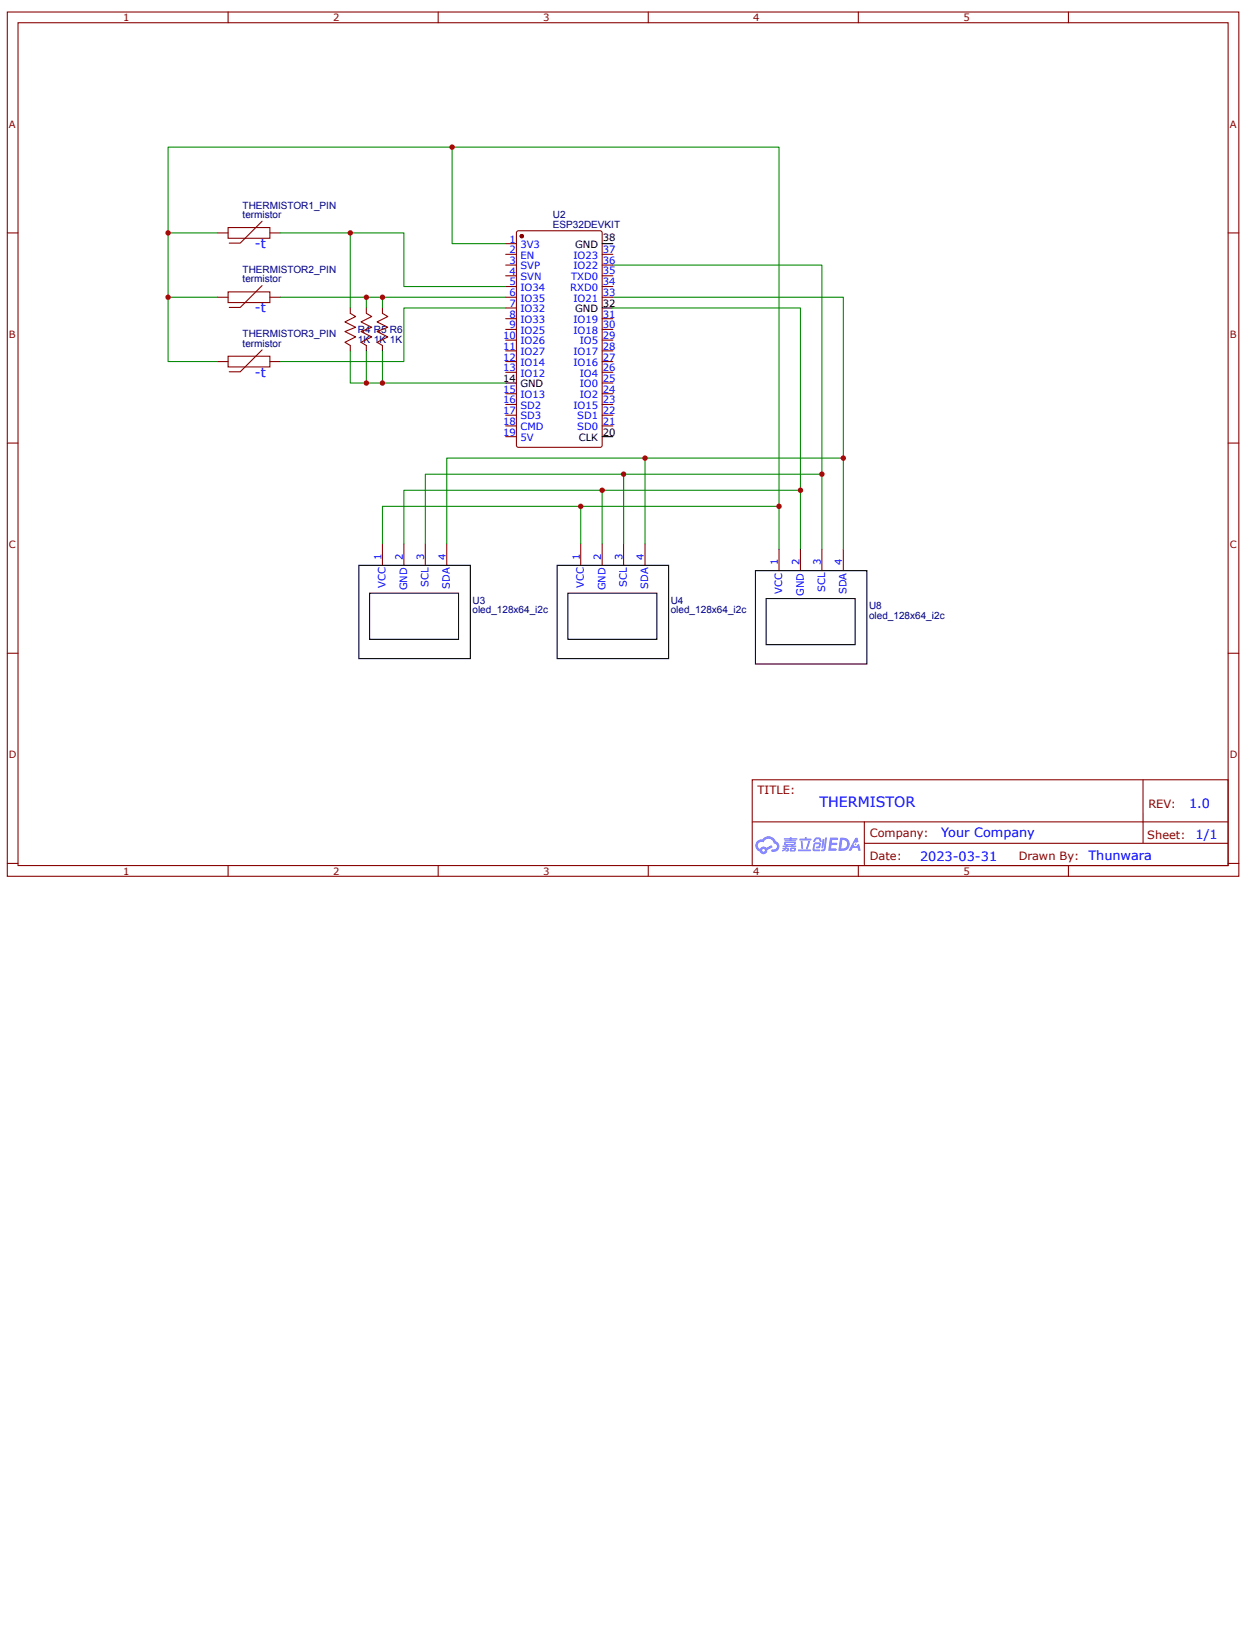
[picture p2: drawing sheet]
<svg xmlns="http://www.w3.org/2000/svg" width="216mm" height="279mm" viewBox="0 0 216 279" stroke-linecap="round" stroke-linejoin="round" font-family="sans-serif">
<g fill="none" stroke="#800" stroke-width=".18">
<path d="M1.3 2.1h211.1v148.1h-211.1zM3.1 3.9h207.5v144.5h-207.5zM39.1 2.1v1.8M75.1 2.1v1.8M111.2 2.1v1.8M147.2 2.1v1.8M183.2 2.1v1.8M1.3 39.9h1.8M210.6 39.9h1.8M1.3 75.9h1.8M210.6 75.9h1.8M1.3 112h1.8"/>
<path d="M210.6 112h1.8M129 133.7h81.6v14.7h-81.6zM196 133.7v10.9M1.3 148h1.8M39.1 148.4v1.8M75.1 148.4v1.8M111.2 148.4v1.8M129 140.9h81.5M147.2 148.4v1.8M148.2 144.6h62.3M148.2 140.9v7.3M183.2 148.4v1.8"/>
<path d="M210.6 148h1.8"/>
</g>
<g fill="#58f">
<path d="M142.3 143.6h1.4v.2l-.2 .2h-.8l-.1 .5h.8l.2 .2-.2 .1h-.8l-.1 .6h.8l.1 .1v.3h-1.4z"/>
<path d="M146.7 143.6h.3l.2 .7-.3 .1a.35 .35 0 0 0-.5 .2 .35 .35 0 0 0 .2 .5 .35 .35 0 0 0 .5-.3l.2-.2 .3 1.2h-.4l-.1-.5h-.9l-.2 .5h-.5z"/>
<path d="M141.1 143.8h.3l-.2 1.5-.2 .1-.1-.1z"/>
<path d="M141.5 143.6h.3l-.2 2a.41 .41 0 0 1-.3 .3 .41 .41 0 0 1-.5-.1l.5-.3z"/>
<path d="M139.8 143.7l.3-.1h.5l.3 .6-.3 .1-.2-.4h-.5a.39 .39 0 0 1-.4 .4l-.1-.1z"/>
<path d="M139.6 144.5l.9-.1a.55 .55 0 0 1 .2 .7 .55 .55 0 0 1-.7 .3l-.1-.1 .1-.1 .4-.1 .1-.4h-.7l-.2 .9h1v.3h-.9l-.3-.1v-.3z"/>
<path d="M136.9 145.6h2l.2 .2-.2 .1h-2z"/>
<path d="M138.6 144.2h.3a2.07 2.07 0 0 1-.6 1.4l-.1-.2z"/>
<path d="M137.3 144.2h.3l.1 1.2-.1 .1-.2-.1z"/>
<path d="M137.1 143.8h.9l.1-.3h.2v.3h.7l.2 .1-.2 .2h-1.8z"/>
<path d="M134.2 145.3h.4l.1-.1 .4 .1a.35 .35 0 0 1 .1 .6h-.5v-.1l.3-.1v-.1l-.2-.1-.6 .5-.1-.2 .4-.2h-.3z"/>
<path d="M134.4 143.7h1l.1-.2h.3l-.1 .2h.9l.2 .1-1.1 .1v.1h.7l.1 .1-.1 .1h-1.8l-.1-.2h.9v-.1h-.9z"/>
<path d="M144.1 143.6l-.3 2.2h.7a1.13 1.13 0 0 0 1.2-1.1 1.13 1.13 0 0 0-1.3-1.1zM144.4 144a.76 .76 0 0 1 .9 .8 .76 .76 0 0 1-1.1 .6z"/>
<path d="M134.5 144.4v.4h.2l.1 .2h-.6l.1 .2 2.2-.1v-.1h-.5l.2-.2a.33 .33 0 0 0 .2-.4zM134.8 144.5h1.4l-.1 .2h-1.3zM135 144.8h.7v.2h-.6z"/>
<path d="M135.6 145.3l-.1 .6h.7a.43 .43 0 0 0 .3-.6zM135.8 145.5h.4l-.1 .2h-.4z"/>
<path d="M129.8 144.2a1.07 1.07 0 0 0 .5 1.8 .65 .65 0 0 0 .8 .4 .65 .65 0 0 0 .5-.7l.9-.5-.2-.3-.9 .4-.1-.1a.64 .64 0 0 0-1 .3 .65 .65 0 0 1-.3-.9 .65 .65 0 0 1 .9-.2 .94 .94 0 0 1 1-.6 .94 .94 0 0 1 .8 .8 .54 .54 0 0 1 .5 .7 .54 .54 0 0 1-.7 .3l-.2 .2a.87 .87 0 0 0 1 0 .87 .87 0 0 0 .3-1l-.1-.3-.5-.3a1.37 1.37 0 0 0-2.3-.3h-.4zM130.7 145.8a.25 .25 0 0 1 .5 0 .25 .25 0 0 1-.5 0z"/>
<circle cx="146.7" cy="144.7" r=".14"/>
</g>
<circle cx="89.5" cy="40.5" r=".28" fill="#800"/>
<g fill="none" stroke="#800" stroke-width=".18">
<path d="M88.7 39.7l.2-.1h14l.3 .2 .1 36.5-.3 .4h-14.1l-.3-.2v-36.6z"/>
<circle cx="89.5" cy="40.5" r=".28"/>
</g>
<circle cx="89.5" cy="40.5" r=".28" fill="#800"/>
<g fill="none" stroke="#800" stroke-width=".18">
<path d="M37.3 39.9h1.8M39.1 39h7.2v1.8h-7.2zM44.9 37.9l-3.7 3.8h-1.9M46.3 39.9h1.8M37.3 51h1.8M39.1 50h7.2v1.9h-7.2zM44.9 49l-3.7 3.7h-1.9M44.9 60l-3.7 3.7h-1.9M46.3 51h1.8M60.1 52.8v.9l.9 .6-1.9 .9 1.9 .9-1.9 .7 1.9 1-1.9 .9 1 .5v.9M62.8 52.8v.9l.9 .6-1.8 .9 1.8 .9-1.8 .7 1.8 1-1.8 .9 .9 .5v.9M65.6 52.8v.9l.9 .6-1.8 .9 1.8 .9-1.8 .7 1.8 1-1.8 .9 .9 .5v.9"/>
<path d="M86.7 41.8h1.9M86.7 43.6h1.9M86.7 45.4h1.9M86.7 47.3h1.9M86.7 49.1h1.9M86.7 51h1.9M86.7 52.8h1.9M86.7 54.6h1.9M86.7 56.5h1.9M86.7 58.3h1.9M103.3 43.6h1.8M103.3 45.4h1.8"/>
<path d="M103.3 47.3h1.8M103.3 49.1h1.8M103.3 51h1.8M103.3 54.6h1.8M103.3 56.5h1.8M103.3 58.3h1.8M37.3 62h1.8M39.1 61.1h7.2v1.8h-7.2zM46.3 62h1.8M86.7 60.1h1.9M86.7 62h1.9M86.7 63.8h1.9"/>
<path d="M86.7 67.5h1.9M86.7 69.3h1.9M86.7 71.2h1.9M86.7 73h1.9M86.7 74.8h1.9M103.3 60.1h1.8M103.3 62h1.8M103.3 63.8h1.8M103.3 67.5h1.8M103.3 69.3h1.8M103.3 71.2h1.8M103.3 73h1.8"/>
<path d="M103.3 65.7h1.8M65.6 93.2v3.7M69.3 93.2v3.7M72.9 93.2v3.7M76.6 93.2v3.7M99.6 93.2v3.7M103.3 93.2v3.7M106.9 93.2v3.7M110.6 93.2v3.7M133.6 94.1v3.7M137.3 94.1v3.7M140.9 94.1v3.7"/>
<path d="M144.6 94.1v3.7"/>
<circle cx="89.5" cy="40.5" r=".28"/>
</g>
<path d="M103.3 41.8h1.8M103.3 52.8h1.8M86.7 65.7h1.9M103.3 74.8h1.8M61.5 96.9h19.2v16h-19.2zM95.5 96.9h19.2v16h-19.2zM129.5 97.8h19.2v16h-19.2zM63.4 101.7h15.2v7.9h-15.2zM97.4 101.7h15.2v7.9h-15.2zM131.4 102.6h15.2v7.9h-15.2z" fill="none" stroke="#000" stroke-width=".18"/>
<g fill="none" stroke="#080" stroke-width=".18">
<path d="M28.8 39.9h8.5M48.1 39.9h21.2v9.2h17.4M60.1 39.9v12.9M77.5 25.2h56.1v68.9M28.8 51h8.5M48.1 51h38.6M62.8 51v1.8M65.6 51v1.8M86.7 52.8h-17.4v9.2h-21.2M86.7 41.8h-9.2v-16.6h-48.7v36.8h8.5M105.1 51h39.5v43.1M105.1 45.4h35.8v48.7"/>
<path d="M105.1 52.8h32.2v41.3M60.1 60.1v5.6h26.6M62.8 60.1v5.6M65.6 60.1v5.6M110.6 78.5v14.7M144.6 78.5h-68v14.7M99.6 86.8v6.4M103.3 84v9.2M106.9 81.3v11.9M133.6 86.8h-68v6.4M137.3 84h-68v9.2M140.9 81.3h-68v11.9"/>
</g>
<g fill="#c00">
<circle cx="28.8" cy="51" r=".46"/>
<circle cx="28.8" cy="39.9" r=".46"/>
<circle cx="60.1" cy="39.9" r=".46"/>
<circle cx="62.8" cy="51" r=".46"/>
<circle cx="62.8" cy="65.7" r=".46"/>
<circle cx="65.6" cy="51" r=".46"/>
<circle cx="65.6" cy="65.7" r=".46"/>
<circle cx="99.6" cy="86.8" r=".46"/>
<circle cx="103.3" cy="84" r=".46"/>
<circle cx="140.9" cy="81.3" r=".46"/>
<circle cx="106.9" cy="81.3" r=".46"/>
<circle cx="144.6" cy="78.5" r=".46"/>
<circle cx="110.6" cy="78.5" r=".46"/>
<circle cx="133.6" cy="86.8" r=".46"/>
<circle cx="77.5" cy="25.2" r=".46"/>
<circle cx="137.3" cy="84" r=".46"/>
</g>
<text font-size="2.5" fill="#00f" x="140.5" y="138.4">THERMISTOR</text>
<g font-size="2.2" fill="#00f">
<text x="43.7" y="42.5">-t</text>
<text x="43.7" y="53.5">-t</text>
<text x="43.7" y="64.6">-t</text>
<text x="161.4" y="143.5">Your Company</text>
<text x="203.9" y="138.5">1.0</text>
<text x="205" y="143.9">1/1</text>
<text x="157.8" y="147.5">2023-03-31</text>
<text x="186.6" y="147.5">Thunwara</text>
</g>
<g font-size="2" fill="#800">
<text x="129.9" y="136.1">TITLE:</text>
<text x="149.1" y="143.5">Company:</text>
<text x="196.7" y="143.8">Sheet:</text>
<text x="196.9" y="138.5">REV:</text>
<text x="149.1" y="147.5">Date:</text>
<text x="174.7" y="147.5">Drawn By:</text>
</g>
<g font-size="1.7" fill="#800">
<text x="21.1" y="3.6">1</text>
<text x="57.1" y="3.6">2</text>
<text x="93.2" y="3.6">3</text>
<text x="129.2" y="3.6">4</text>
<text x="165.2" y="3.6">5</text>
<text x="1.5" y="21.9">A</text>
<text x="210.9" y="21.9">A</text>
<text x="1.5" y="57.9">B</text>
<text x="210.9" y="57.9">B</text>
<text x="1.5" y="94">C</text>
<text x="210.9" y="94">C</text>
<text x="1.5" y="130">D</text>
<text x="210.9" y="130">D</text>
<text x="21.1" y="149.9">1</text>
<text x="57.1" y="149.9">2</text>
<text x="93.2" y="149.9">3</text>
<text x="129.2" y="149.9">4</text>
<text x="165.2" y="149.9">5</text>
</g>
<g font-size="1.7" fill="#000080">
<text x="41.6" y="35.7">THERMISTOR1_PIN</text>
<text x="41.6" y="37.4">termistor</text>
<text x="94.8" y="39">ESP32DEVKIT</text>
<text x="94.8" y="37.4">U2</text>
<text x="41.6" y="46.8">THERMISTOR2_PIN</text>
<text x="41.6" y="48.4">termistor</text>
<text x="41.6" y="59.4">termistor</text>
<text x="41.6" y="57.8">THERMISTOR3_PIN</text>
<text x="61.4" y="58.7">1K 1K 1K</text>
<text x="61.4" y="57">R4 R5 R6</text>
<text x="81" y="105.1">oled_128x64_i2c</text>
<text x="81" y="103.5">U3</text>
<text x="115" y="105.1">oled_128x64_i2c</text>
<text x="115" y="103.5">U4</text>
<text x="149" y="106.1">oled_128x64_i2c</text>
<text x="149" y="104.4">U8</text>
</g>
<g font-size="1.7" fill="#00f">
<text x="87.4" y="41.6">1</text>
<text x="87.4" y="43.4">2</text>
<text x="87.4" y="45.3">3</text>
<text x="87.4" y="47.1">4</text>
<text x="89.2" y="42.5">3V3</text>
<text x="89.2" y="44.3">EN</text>
<text x="89.2" y="46.2">SVP</text>
<text x="98.3" y="44.3">IO23</text>
<text x="98.3" y="46.2">IO22</text>
<text x="103.4" y="43.4">37</text>
<text x="103.4" y="45.3">36</text>
<text x="103.4" y="46.9">35</text>
<text x="87.4" y="48.9">5</text>
<text x="87.4" y="50.8">6</text>
<text x="87.4" y="52.6">7</text>
<text x="89.2" y="48">SVN</text>
<text x="89.2" y="49.9">IO34</text>
<text x="89.2" y="51.7">IO35</text>
<text x="89.2" y="53.5">IO32</text>
<text x="97.8" y="49.9">RXD0</text>
<text x="97.9" y="48">TXD0</text>
<text x="98.3" y="51.7">IO21</text>
<text x="103.4" y="48.9">34</text>
<text x="103.4" y="50.8">33</text>
<text x="86.3" y="58.1">10</text>
<text x="86.3" y="60">11</text>
<text x="87.4" y="54.4">8</text>
<text x="87.4" y="56.3">9</text>
<text x="89.2" y="55.4">IO33</text>
<text x="89.2" y="57.2">IO25</text>
<text x="89.2" y="59">IO26</text>
<text x="98.3" y="55.4">IO19</text>
<text x="98.3" y="57.2">IO18</text>
<text x="99.4" y="59">IO5</text>
<text x="103.4" y="54.4">31</text>
<text x="103.4" y="56.3">30</text>
<text x="103.4" y="58.1">29</text>
<text x="103.4" y="60">28</text>
<text x="86.3" y="61.8">12</text>
<text x="86.3" y="63.6">13</text>
<text x="89.2" y="60.9">IO27</text>
<text x="89.2" y="62.7">IO14</text>
<text x="89.2" y="64.6">IO12</text>
<text x="98.3" y="60.9">IO17</text>
<text x="98.3" y="62.7">IO16</text>
<text x="99.4" y="64.6">IO4</text>
<text x="103.4" y="61.8">27</text>
<text x="103.4" y="63.6">26</text>
<text x="103.4" y="65.5">25</text>
<text x="86.3" y="67.3">15</text>
<text x="86.3" y="69.2">16</text>
<text x="86.3" y="71">17</text>
<text x="89.2" y="68.2">IO13</text>
<text x="89.2" y="70.1">SD2</text>
<text x="89.2" y="71.9">SD3</text>
<text x="98.3" y="70.1">IO15</text>
<text x="99" y="71.9">SD1</text>
<text x="99.4" y="66.4">IO0</text>
<text x="99.4" y="68.2">IO2</text>
<text x="103.4" y="67.3">24</text>
<text x="103.4" y="69.2">23</text>
<text x="103.4" y="71">22</text>
<text x="86.3" y="72.8">18</text>
<text x="86.3" y="74.7">19</text>
<text x="89.2" y="73.7">CMD</text>
<text x="89.2" y="75.6">5V</text>
<text x="99" y="73.7">SD0</text>
<text x="103.4" y="72.8">21</text>
<text x="65.4" y="96" transform="rotate(-90 65.4 96)">1</text>
<text x="69.1" y="96" transform="rotate(-90 69.1 96)">2</text>
<text x="72.8" y="96" transform="rotate(-90 72.8 96)">3</text>
<text x="76.4" y="96" transform="rotate(-90 76.4 96)">4</text>
<text x="99.4" y="96" transform="rotate(-90 99.4 96)">1</text>
<text x="103.1" y="96" transform="rotate(-90 103.1 96)">2</text>
<text x="106.8" y="96" transform="rotate(-90 106.8 96)">3</text>
<text x="110.4" y="96" transform="rotate(-90 110.4 96)">4</text>
<text x="66.1" y="100.8" transform="rotate(-90 66.1 100.8)">VCC</text>
<text x="69.8" y="101.2" transform="rotate(-90 69.8 101.2)">GND</text>
<text x="73.5" y="100.6" transform="rotate(-90 73.5 100.6)">SCL</text>
<text x="77.2" y="100.9" transform="rotate(-90 77.2 100.9)">SDA</text>
<text x="100.1" y="100.8" transform="rotate(-90 100.1 100.8)">VCC</text>
<text x="103.8" y="101.2" transform="rotate(-90 103.8 101.2)">GND</text>
<text x="107.5" y="100.6" transform="rotate(-90 107.5 100.6)">SCL</text>
<text x="111.2" y="100.9" transform="rotate(-90 111.2 100.9)">SDA</text>
<text x="133.4" y="96.9" transform="rotate(-90 133.4 96.9)">1</text>
<text x="134.1" y="101.8" transform="rotate(-90 134.1 101.8)">VCC</text>
<text x="137.1" y="96.9" transform="rotate(-90 137.1 96.9)">2</text>
<text x="140.8" y="96.9" transform="rotate(-90 140.8 96.9)">3</text>
<text x="141.5" y="101.5" transform="rotate(-90 141.5 101.5)">SCL</text>
<text x="144.4" y="96.9" transform="rotate(-90 144.4 96.9)">4</text>
<text x="145.2" y="101.9" transform="rotate(-90 145.2 101.9)">SDA</text>
<text x="137.8" y="102.1" transform="rotate(-90 137.8 102.1)">GND</text>
</g>
<g font-size="1.7">
<text x="103.4" y="41.4">38</text>
<text x="98.6" y="42.5">GND</text>
<text x="98.6" y="53.5">GND</text>
<text x="103.4" y="52.6">32</text>
<text x="86.3" y="65.5">14</text>
<text x="89.2" y="66.4">GND</text>
<text x="99.2" y="75.6">CLK</text>
<text x="103.4" y="74.7">20</text>
</g>
</svg>
